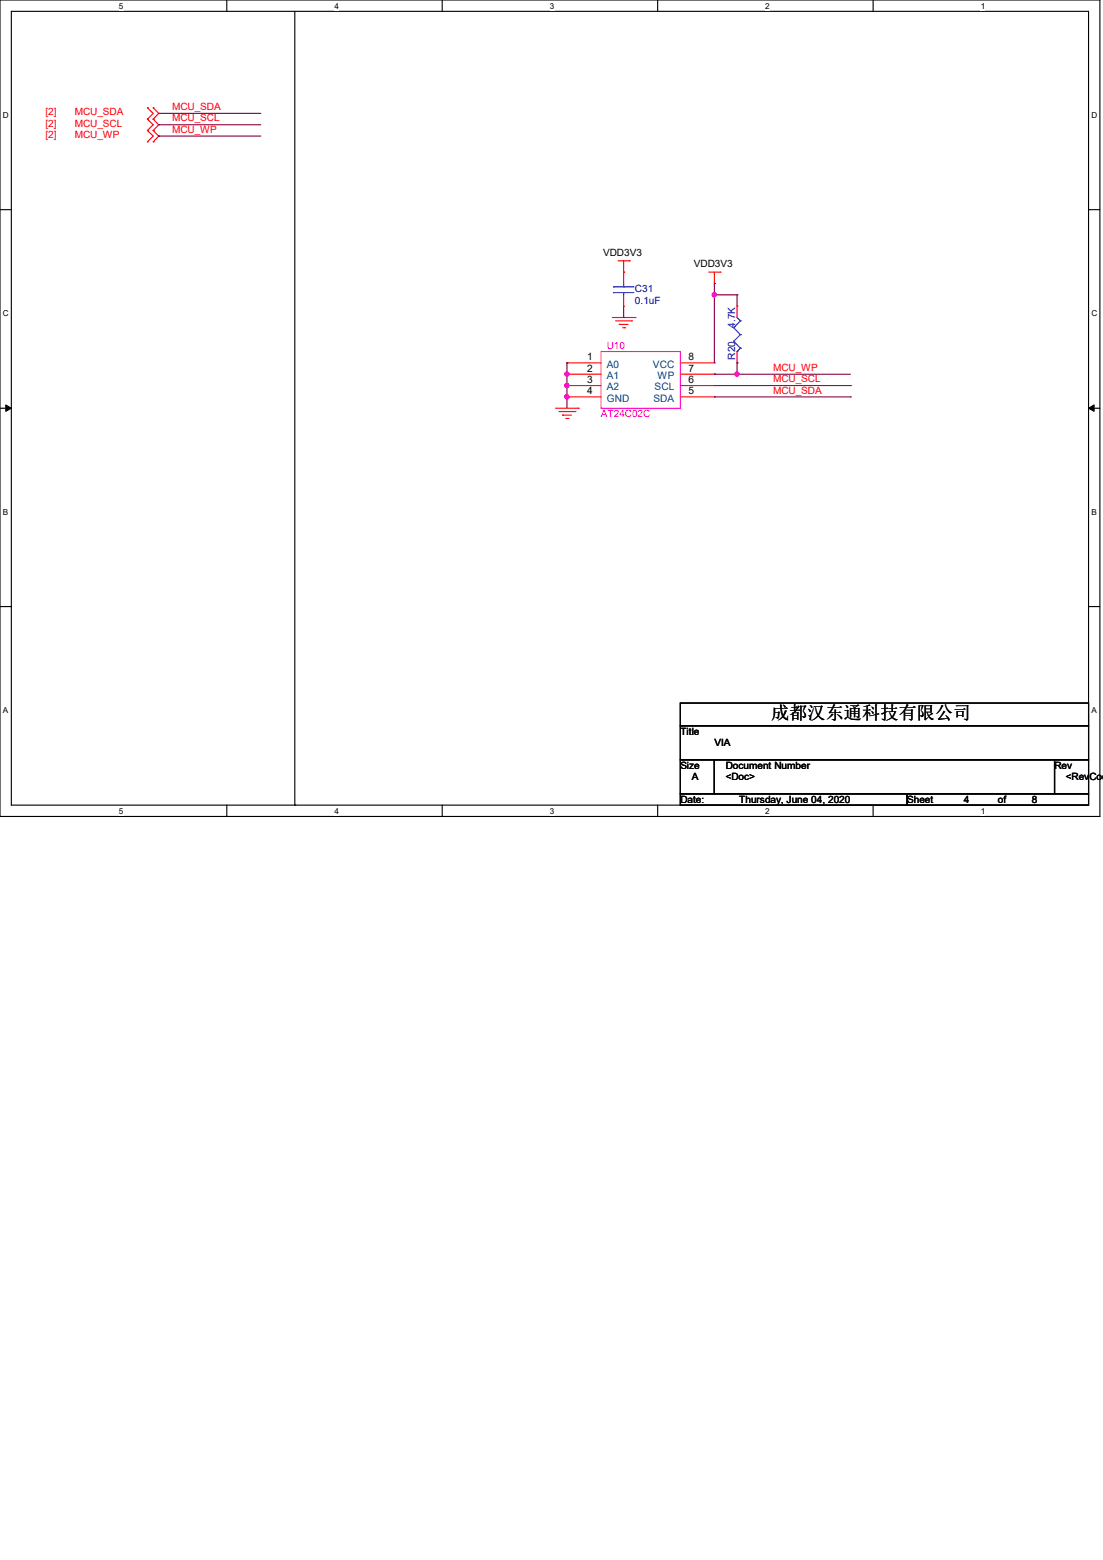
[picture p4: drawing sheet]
<svg xmlns="http://www.w3.org/2000/svg" width="210mm" height="297mm" viewBox="0 0 210 297" stroke-linecap="round" stroke-linejoin="round" font-family="sans-serif">
<path d="M0 0h209.4v155.4h-209.4zM2.2 2.2h205.1v151.1h-205.1z" fill="none" stroke="#000" stroke-width=".21"/>
<g fill="#fff">
<path d="M22.6 .3h.9v1.7h-.9z"/>
<path d="M22.6 153.5h.9v1.8h-.9z"/>
</g>
<path d="M43.2 0v2.2M43.2 153.3v2.1" fill="none" stroke="#000" stroke-width=".21"/>
<g fill="#fff">
<path d="M63.7 .3h.8v1.7h-.8z"/>
<path d="M63.7 153.5h.8v1.8h-.8z"/>
</g>
<path d="M84.2 0v2.2M84.2 153.3v2.1" fill="none" stroke="#000" stroke-width=".21"/>
<g fill="#fff">
<path d="M104.7 .3h.8v1.7h-.8z"/>
<path d="M104.7 153.5h.8v1.8h-.8z"/>
</g>
<path d="M125.2 0v2.2M125.2 153.3v2.1" fill="none" stroke="#000" stroke-width=".21"/>
<g fill="#fff">
<path d="M145.7 .3h.9v1.7h-.9z"/>
<path d="M145.7 153.5h.9v1.8h-.9z"/>
</g>
<path d="M166.2 0v2.2M166.2 153.3v2.1" fill="none" stroke="#000" stroke-width=".21"/>
<g fill="#fff">
<path d="M186.7 .3h.9v1.7h-.9z"/>
<path d="M186.7 153.5h.9v1.8h-.9z"/>
<path d="M.6 21h1.1v1.8h-1.1z"/>
<path d="M207.8 21h1.1v1.8h-1.1z"/>
<path d="M.6 58.8h1.1v1.7h-1.1z"/>
<path d="M207.8 58.8h1.1v1.7h-1.1z"/>
</g>
<path d="M0 39.9h2.2M207.3 39.9h2.1" fill="none" stroke="#000" stroke-width=".21"/>
<g fill="#fff">
<path d="M.6 96.6h1v1.7h-1z"/>
<path d="M207.8 96.6h1v1.7h-1z"/>
</g>
<path d="M0 77.7h2.2M207.3 77.7h2.1" fill="none" stroke="#000" stroke-width=".21"/>
<path d="M1.1 77.1l1.1 .6-1.1 .6zM207.3 77.7l1-.6v1.2z" fill="#000" stroke="#000" stroke-width=".19"/>
<g fill="#fff">
<path d="M.6 134.4h.9v1.7h-.9z"/>
<path d="M207.8 134.4h1v1.7h-1z"/>
</g>
<path d="M56.1 2.2v151.1M0 115.5h2.2M207.3 115.5h2.1M129.5 133.9h77.8v4.3h-77.8zM129.5 138.2h77.8v6.5h-77.8zM56.1 153.3h.1M129.5 144.7h6.5v6.4h-6.5zM129.5 151.1h43.2v2.2h-43.2zM136 144.7h64.8v6.4h-64.8zM172.7 151.1h34.6v2.2h-34.6zM200.8 144.7h6.5v6.4h-6.5z" fill="none" stroke="#000" stroke-width=".21"/>
<g fill="none" stroke="#f00" stroke-width=".21">
<path d="M28.1 20.5h.1M28.1 22.7h.1M28.1 24.8h.1M28.1 27h.1M28.1 20.5l1.1 1.1-1.1 1.1M28.1 22.7l1.1 1-1.1 1.1M28.1 24.8l1.1 1.1-1.1 1.1M29.2 22.7h.1M29.2 20.5h.1M29.2 24.8h.1M29.2 27h.1M29.2 20.5l1 1.1-1 1.1"/>
<path d="M29.2 22.7l1 1-1 1.1M29.2 24.8l1 1.1-1 1.1M117.7 49.7h2.1M118.7 51.8h.1M118.7 58.3h.1M118.7 49.7v4.3M118.7 56.1v2.2M119.8 49.7h.1M135 51.8h2.1M136 54h.1M136 51.8v2.2M137.1 51.8h.1"/>
<path d="M140.3 58.3h.1M140.3 58.3v2.2M105.8 77.7h4.3M106.4 78.4h3.1M107.1 79h.1M107.1 79h1.7M107.7 79.7h.5M107.9 69.1h.1M107.9 71.2h.1M107.9 73.4h.1M107.9 75.6h.1M107.9 69.1h6.5"/>
<path d="M107.9 71.2h6.5M107.9 73.4h6.5M107.9 75.6h6.5M108.2 79.7h.1M109.5 78.4h.1M110.1 77.7h.1M116.6 60.5h4.3M117.2 61.1h3.1M117.9 61.8h.1M117.9 61.8h1.7M118.5 62.4h.5M119 62.4h.1"/>
<path d="M120.3 61.1h.1M120.9 60.5h.1M129.5 69.1h6.5M129.5 71.2h6.5M129.5 73.4h6.5M129.5 75.6h6.5M136 69.1h.1M136 71.2h.1M136 73.4h.1M136 75.6h.1M140.3 69.1h.1M140.3 66.9v2.2"/>
</g>
<path d="M114.4 66.9h15.1v10.8h-15.1z" fill="none" stroke="#f0f" stroke-width=".21"/>
<g fill="none" stroke="#00f" stroke-width=".21">
<path d="M116.8 54.6h.1M116.8 55.7h.1M116.8 54.6h3.9M116.8 55.7h3.9M118.7 55.7h.1M118.7 54.6h.1M118.7 54v.6M118.7 55.7v.4M139.7 62.4h.1M139.7 65h.1M139.7 62.4l1.3 1.3M139.7 65l1.3 1.3"/>
<path d="M140.3 66.9h.1M140.3 60.5l.7 .6M141 61.1h.1M141 63.7h.1M141 66.3h.1M141 61.1l-1.3 1.3M141 63.7l-1.3 1.3M141 66.3l-.7 .6"/>
</g>
<g fill="none" stroke="#800040" stroke-width=".21">
<path d="M30.2 21.6h.1M30.2 23.7h.1M30.2 25.9h.1M30.2 21.6h19.5M30.2 23.7h19.5M30.2 25.9h19.5M118.7 58.3v2.2M136 54h.1M136 56.1h.1M136 54v15.1M136 56.1h4.3M140.3 56.1h.1"/>
<path d="M140.3 56.1v2.2M107.9 69.1h.1M107.9 71.2h.1M107.9 73.4h.1M107.9 75.6h.1M107.9 69.1v8.6M118.7 60.5h.1M136 71.2h.1M136 71.2h25.9M136 73.4h25.9M136 75.6h25.9M140.3 69.1h.1"/>
<path d="M140.3 71.2h.1M140.3 69.1v2.1M161.9 73.4h.1M161.9 75.6h.1"/>
</g>
<g fill="#f0f" stroke="#f0f" stroke-width=".21">
<circle cx="136" cy="56.1" r=".4"/>
<circle cx="107.9" cy="73.4" r=".4"/>
<circle cx="107.9" cy="71.2" r=".4"/>
<circle cx="140.3" cy="71.2" r=".4"/>
<circle cx="107.9" cy="75.5" r=".4"/>
</g>
<text font-size="3.4" x="146.8" y="136.9">成都汉东通科技有限公司</text>
<g font-size="1.9" fill="#f00">
<text x="8.6" y="22">[2]</text>
<text x="14.3" y="22">MCU_SDA</text>
<text x="32.8" y="21">MCU_SDA</text>
<text x="32.8" y="23.1">MCU_SCL</text>
<text x="8.6" y="24.1">[2]</text>
<text x="8.6" y="26.3">[2]</text>
<text x="14.3" y="24.1">MCU_SCL</text>
<text x="14.3" y="26.3">MCU_WP</text>
<text x="32.8" y="25.3">MCU_WP</text>
<text x="147.2" y="70.6">MCU_WP</text>
<text x="147.2" y="72.8">MCU_SCL</text>
<text x="147.2" y="74.9">MCU_SDA</text>
</g>
<g font-size="1.9">
<text x="114.9" y="48.8">VDD3V3</text>
<text x="132.1" y="50.9">VDD3V3</text>
<text x="111.8" y="68.6">1</text>
<text x="111.8" y="70.8">2</text>
<text x="131.1" y="68.6">8</text>
<text x="131.1" y="70.8">7</text>
<text x="111.8" y="72.9">3</text>
<text x="111.8" y="75.1">4</text>
<text x="131.1" y="72.9">6</text>
<text x="131.1" y="75.1">5</text>
<text x="129.5" y="139.9">Title</text>
<text x="136" y="142">VIA</text>
<text x="129.5" y="146.3">Size</text>
<text x="131.7" y="148.5">A</text>
<text x="138.2" y="146.3">Document Number</text>
<text x="138.2" y="148.5">&lt;Doc&gt;</text>
<text x="200.8" y="146.3">Rev</text>
<text x="202.9" y="148.5">&lt;RevCode</text>
<text x="129.5" y="152.8">Date:</text>
<text x="140.8" y="152.8">Thursday, June 04, 2020</text>
<text x="172.7" y="152.8">Sheet</text>
<text x="183.5" y="152.8">4</text>
<text x="190" y="152.8">of</text>
<text x="196.5" y="152.8">8</text>
</g>
<g font-size="1.9" fill="#000080">
<text x="120.9" y="55.7">C31</text>
<text x="120.9" y="57.8">0.1uF</text>
<text x="140" y="62.4" transform="rotate(-90 140 62.4)">4.7K</text>
<text x="140" y="68.5" transform="rotate(-90 140 68.5)">R20</text>
</g>
<g font-size="1.9" fill="#f0f">
<text x="115.5" y="66.5">U10</text>
<text x="114.4" y="79.4">AT24C02C</text>
</g>
<g font-size="1.9" fill="#004080">
<text x="115.5" y="70">A0</text>
<text x="124.3" y="70">VCC</text>
<text x="115.5" y="72.1">A1</text>
<text x="115.5" y="74.3">A2</text>
<text x="115.5" y="76.5">GND</text>
<text x="124.4" y="76.5">SDA</text>
<text x="124.6" y="74.3">SCL</text>
<text x="125.2" y="72.1">WP</text>
</g>
<g font-size="1.6">
<text x="22.6" y="1.7">5</text>
<text x="63.7" y="1.7">4</text>
<text x="104.7" y="1.7">3</text>
<text x="145.7" y="1.7">2</text>
<text x="186.7" y="1.7">1</text>
<text x=".6" y="22.4">D</text>
<text x="207.8" y="22.4">D</text>
<text x=".6" y="60.2">C</text>
<text x="207.8" y="60.2">C</text>
<text x=".6" y="98">B</text>
<text x="207.8" y="98">B</text>
<text x=".6" y="135.8">A</text>
<text x="207.8" y="135.8">A</text>
<text x="22.6" y="154.9">5</text>
<text x="63.7" y="154.9">4</text>
<text x="104.7" y="154.9">3</text>
<text x="145.7" y="154.9">2</text>
<text x="186.7" y="154.9">1</text>
</g>
</svg>
